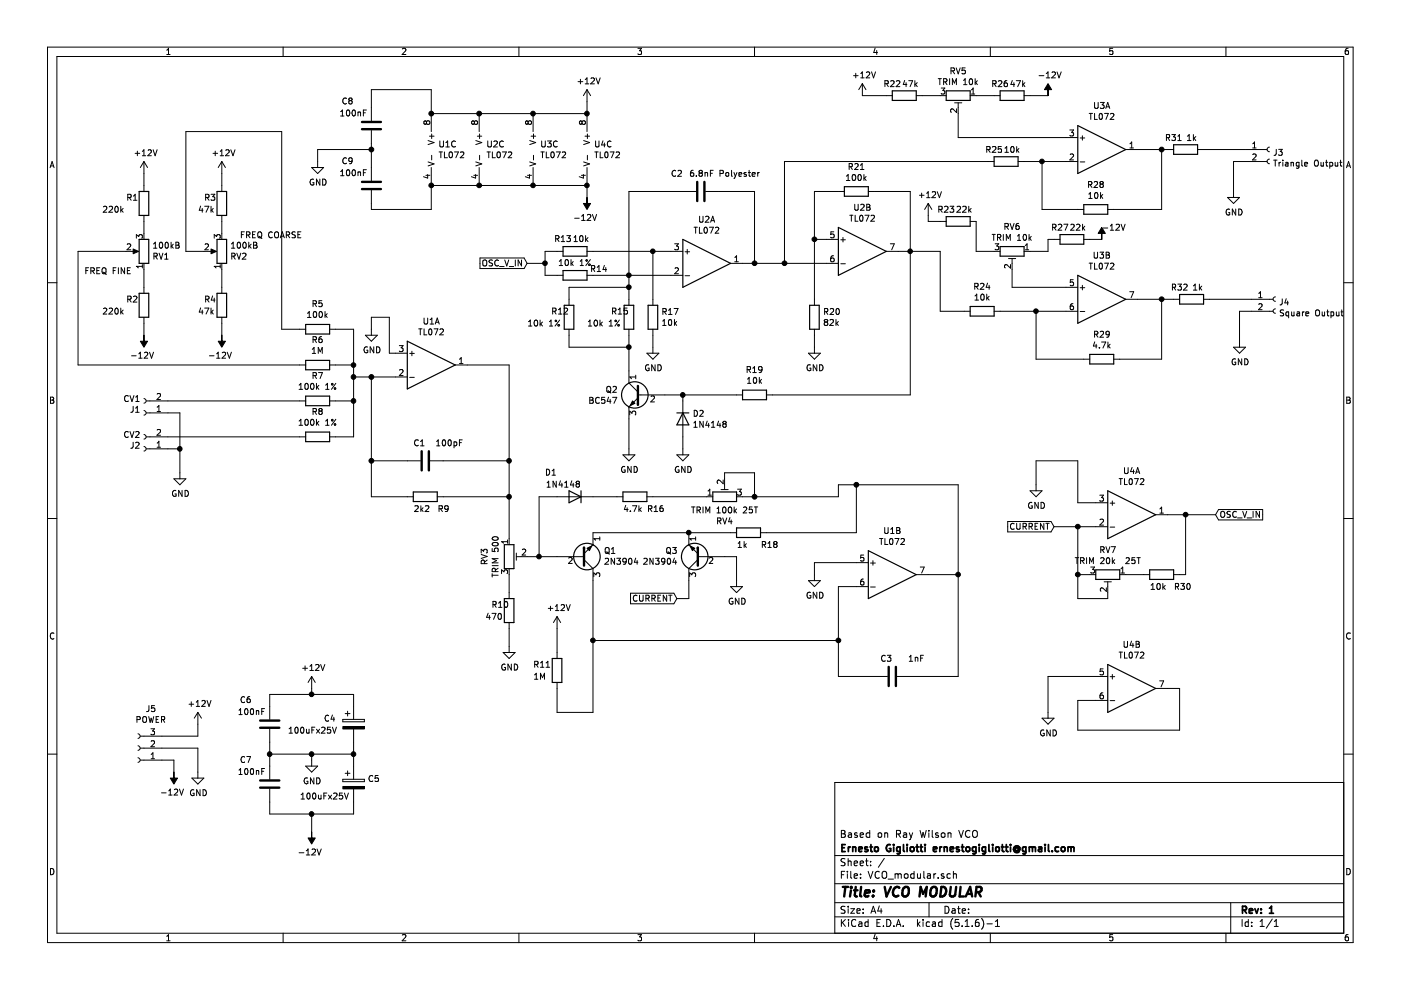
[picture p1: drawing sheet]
EESchema Schematic File Version 4
EELAYER 30 0
EELAYER END
$Descr A4 11693 8268
encoding utf-8
Sheet 1 1
Title "VCO MODULAR"
Date ""
Rev "1"
Comp "Ernesto Gigliotti ernestogigliotti@gmail.com"
Comment1 "Based on Ray Wilson VCO"
Comment2 ""
Comment3 ""
Comment4 ""
$EndDescr
$Comp
L Amplifier_Operational:TL072 U2
U 1 1
P 5900 2200
F 0 "U2" H 5900 2567 50  0000 C CNN
F 1 "TL072" H 5900 2476 50  0000 C CNN
F 2 "Housings_DIP:DIP-8_W7.62mm_LongPads" H 5900 2200 50  0001 C CNN
F 3 "http://www.ti.com/lit/ds/symlink/tl071.pdf" H 5900 2200 50  0001 C CNN
	1    5900 2200
	1    0    0    -1  
$EndComp
$Comp
L Amplifier_Operational:TL072 U2
U 2 1
P 7200 2100
F 0 "U2" H 7200 2467 50  0000 C CNN
F 1 "TL072" H 7200 2376 50  0000 C CNN
F 2 "Housings_DIP:DIP-8_W7.62mm_LongPads" H 7200 2100 50  0001 C CNN
F 3 "http://www.ti.com/lit/ds/symlink/tl071.pdf" H 7200 2100 50  0001 C CNN
	2    7200 2100
	1    0    0    -1  
$EndComp
$Comp
L Amplifier_Operational:TL072 U4
U 3 1
P 5000 1250
F 0 "U4" H 4958 1296 50  0000 L CNN
F 1 "TL072" H 4958 1205 50  0000 L CNN
F 2 "Housings_DIP:DIP-8_W7.62mm_LongPads" H 5000 1250 50  0001 C CNN
F 3 "http://www.ti.com/lit/ds/symlink/tl071.pdf" H 5000 1250 50  0001 C CNN
	3    5000 1250
	1    0    0    -1  
$EndComp
$Comp
L Transistor_BJT:BC547 Q2
U 1 1
P 5350 3300
F 0 "Q2" H 5541 3346 50  0000 L CNN
F 1 "BC547" H 5541 3255 50  0000 L CNN
F 2 "Package_TO_SOT_THT:TO-92L_HandSolder" H 5550 3225 50  0001 L CIN
F 3 "http://www.fairchildsemi.com/ds/BC/BC547.pdf" H 5350 3300 50  0001 L CNN
	1    5350 3300
	-1   0    0    -1  
$EndComp
$Comp
L Diode:1N4148 D2
U 1 1
P 5700 3500
F 0 "D2" V 5654 3580 50  0000 L CNN
F 1 "1N4148" V 5745 3580 50  0000 L CNN
F 2 "Diodes_ThroughHole:D_DO-41_SOD81_P7.62mm_Horizontal" H 5700 3325 50  0001 C CNN
F 3 "https://assets.nexperia.com/documents/data-sheet/1N4148_1N4448.pdf" H 5700 3500 50  0001 C CNN
	1    5700 3500
	0    1    1    0   
$EndComp
$Comp
L Device:C C2
U 1 1
P 5850 1600
F 0 "C2" V 5700 1400 50  0000 C CNN
F 1 "6.8nF Polyester" V 5700 1800 50  0000 C CNN
F 2 "Capacitors_ThroughHole:C_Disc_D5.0mm_W2.5mm_P5.00mm" H 5888 1450 50  0001 C CNN
F 3 "~" H 5850 1600 50  0001 C CNN
	1    5850 1600
	0    1    1    0   
$EndComp
$Comp
L Device:R R14
U 1 1
P 4800 2300
F 0 "R14" V 4850 2100 50  0000 C CNN
F 1 "10k 1%" V 4900 2300 50  0000 C CNN
F 2 "Resistors_ThroughHole:R_Axial_DIN0207_L6.3mm_D2.5mm_P7.62mm_Horizontal" V 4730 2300 50  0001 C CNN
F 3 "~" H 4800 2300 50  0001 C CNN
	1    4800 2300
	0    -1   -1   0   
$EndComp
Wire Wire Line
	6000 1600 6300 1600
Wire Wire Line
	6300 1600 6300 2200
Wire Wire Line
	6300 2200 6200 2200
Wire Wire Line
	5600 2300 5250 2300
Wire Wire Line
	5250 2300 5250 1600
Wire Wire Line
	5250 1600 5700 1600
$Comp
L Device:R R13
U 1 1
P 4800 2100
F 0 "R13" V 4900 2200 50  0000 C CNN
F 1 "10k" V 4900 2050 50  0000 C CNN
F 2 "Resistors_ThroughHole:R_Axial_DIN0207_L6.3mm_D2.5mm_P7.62mm_Horizontal" V 4730 2100 50  0001 C CNN
F 3 "~" H 4800 2100 50  0001 C CNN
	1    4800 2100
	0    -1   -1   0   
$EndComp
$Comp
L Device:R R17
U 1 1
P 5450 2650
F 0 "R17" H 5520 2696 50  0000 L CNN
F 1 "10k" H 5520 2605 50  0000 L CNN
F 2 "Resistors_ThroughHole:R_Axial_DIN0207_L6.3mm_D2.5mm_P7.62mm_Horizontal" V 5380 2650 50  0001 C CNN
F 3 "~" H 5450 2650 50  0001 C CNN
	1    5450 2650
	1    0    0    -1  
$EndComp
Wire Wire Line
	5600 2100 5450 2100
Wire Wire Line
	5450 2100 5450 2500
$Comp
L power:GND #PWR012
U 1 1
P 5450 2900
F 0 "#PWR012" H 5450 2650 50  0001 C CNN
F 1 "GND" H 5455 2727 50  0000 C CNN
F 2 "" H 5450 2900 50  0001 C CNN
F 3 "" H 5450 2900 50  0001 C CNN
	1    5450 2900
	1    0    0    -1  
$EndComp
Wire Wire Line
	4950 2100 5450 2100
Connection ~ 5450 2100
Wire Wire Line
	4950 2300 5250 2300
Connection ~ 5250 2300
Wire Wire Line
	5450 2800 5450 2900
$Comp
L Device:R R15
U 1 1
P 5250 2650
F 0 "R15" H 5100 2700 50  0000 L CNN
F 1 "10k 1%" H 4900 2600 50  0000 L CNN
F 2 "Resistors_ThroughHole:R_Axial_DIN0207_L6.3mm_D2.5mm_P7.62mm_Horizontal" V 5180 2650 50  0001 C CNN
F 3 "~" H 5250 2650 50  0001 C CNN
	1    5250 2650
	1    0    0    -1  
$EndComp
Wire Wire Line
	5250 2500 5250 2400
Wire Wire Line
	5250 2800 5250 2900
$Comp
L power:GND #PWR011
U 1 1
P 5250 3750
F 0 "#PWR011" H 5250 3500 50  0001 C CNN
F 1 "GND" H 5255 3577 50  0000 C CNN
F 2 "" H 5250 3750 50  0001 C CNN
F 3 "" H 5250 3750 50  0001 C CNN
	1    5250 3750
	1    0    0    -1  
$EndComp
Wire Wire Line
	5550 3300 5700 3300
Wire Wire Line
	5700 3300 5700 3350
$Comp
L power:GND #PWR013
U 1 1
P 5700 3750
F 0 "#PWR013" H 5700 3500 50  0001 C CNN
F 1 "GND" H 5705 3577 50  0000 C CNN
F 2 "" H 5700 3750 50  0001 C CNN
F 3 "" H 5700 3750 50  0001 C CNN
	1    5700 3750
	1    0    0    -1  
$EndComp
Wire Wire Line
	5700 3750 5700 3650
Wire Wire Line
	5250 3500 5250 3750
Wire Wire Line
	4650 2100 4550 2100
Wire Wire Line
	4550 2100 4550 2200
Wire Wire Line
	4550 2300 4650 2300
Connection ~ 6300 2200
$Comp
L Device:R R21
U 1 1
P 7150 1600
F 0 "R21" V 6943 1600 50  0000 C CNN
F 1 "100k" V 7034 1600 50  0000 C CNN
F 2 "Resistors_ThroughHole:R_Axial_DIN0207_L6.3mm_D2.5mm_P7.62mm_Horizontal" V 7080 1600 50  0001 C CNN
F 3 "~" H 7150 1600 50  0001 C CNN
	1    7150 1600
	0    1    1    0   
$EndComp
Wire Wire Line
	7300 1600 7600 1600
Wire Wire Line
	7600 1600 7600 2100
Wire Wire Line
	7600 2100 7500 2100
Wire Wire Line
	6900 2000 6800 2000
Wire Wire Line
	6800 2000 6800 1600
Wire Wire Line
	6800 1600 7000 1600
$Comp
L Device:R R20
U 1 1
P 6800 2650
F 0 "R20" H 6870 2696 50  0000 L CNN
F 1 "82k" H 6870 2605 50  0000 L CNN
F 2 "Resistors_ThroughHole:R_Axial_DIN0207_L6.3mm_D2.5mm_P7.62mm_Horizontal" V 6730 2650 50  0001 C CNN
F 3 "~" H 6800 2650 50  0001 C CNN
	1    6800 2650
	1    0    0    -1  
$EndComp
$Comp
L power:GND #PWR015
U 1 1
P 6800 2900
F 0 "#PWR015" H 6800 2650 50  0001 C CNN
F 1 "GND" H 6805 2727 50  0000 C CNN
F 2 "" H 6800 2900 50  0001 C CNN
F 3 "" H 6800 2900 50  0001 C CNN
	1    6800 2900
	1    0    0    -1  
$EndComp
Wire Wire Line
	6800 2800 6800 2900
Wire Wire Line
	6800 2500 6800 2000
Connection ~ 6800 2000
$Comp
L Device:R R19
U 1 1
P 6300 3300
F 0 "R19" V 6507 3300 50  0000 C CNN
F 1 "10k" V 6416 3300 50  0000 C CNN
F 2 "Resistors_ThroughHole:R_Axial_DIN0207_L6.3mm_D2.5mm_P7.62mm_Horizontal" V 6230 3300 50  0001 C CNN
F 3 "~" H 6300 3300 50  0001 C CNN
	1    6300 3300
	0    -1   -1   0   
$EndComp
Wire Wire Line
	6150 3300 5700 3300
Connection ~ 5700 3300
Wire Wire Line
	6450 3300 7600 3300
Wire Wire Line
	7600 3300 7600 2100
Connection ~ 7600 2100
$Comp
L power:-12V #PWR010
U 1 1
P 4900 1650
F 0 "#PWR010" H 4900 1750 50  0001 C CNN
F 1 "-12V" H 4915 1823 50  0000 C CNN
F 2 "" H 4900 1650 50  0001 C CNN
F 3 "" H 4900 1650 50  0001 C CNN
	1    4900 1650
	-1   0    0    1   
$EndComp
$Comp
L power:+12V #PWR09
U 1 1
P 4900 850
F 0 "#PWR09" H 4900 700 50  0001 C CNN
F 1 "+12V" H 4915 1023 50  0000 C CNN
F 2 "" H 4900 850 50  0001 C CNN
F 3 "" H 4900 850 50  0001 C CNN
	1    4900 850 
	1    0    0    -1  
$EndComp
Wire Wire Line
	4900 850  4900 950 
Wire Wire Line
	4900 1650 4900 1550
$Comp
L Amplifier_Operational:TL072 U3
U 1 1
P 9200 1250
F 0 "U3" H 9200 1617 50  0000 C CNN
F 1 "TL072" H 9200 1526 50  0000 C CNN
F 2 "Housings_DIP:DIP-8_W7.62mm_LongPads" H 9200 1250 50  0001 C CNN
F 3 "http://www.ti.com/lit/ds/symlink/tl071.pdf" H 9200 1250 50  0001 C CNN
	1    9200 1250
	1    0    0    -1  
$EndComp
$Comp
L Amplifier_Operational:TL072 U3
U 2 1
P 9200 2500
F 0 "U3" H 9200 2867 50  0000 C CNN
F 1 "TL072" H 9200 2776 50  0000 C CNN
F 2 "Housings_DIP:DIP-8_W7.62mm_LongPads" H 9200 2500 50  0001 C CNN
F 3 "http://www.ti.com/lit/ds/symlink/tl071.pdf" H 9200 2500 50  0001 C CNN
	2    9200 2500
	1    0    0    -1  
$EndComp
$Comp
L Amplifier_Operational:TL072 U3
U 3 1
P 4550 1250
F 0 "U3" H 4508 1296 50  0000 L CNN
F 1 "TL072" H 4508 1205 50  0000 L CNN
F 2 "Housings_DIP:DIP-8_W7.62mm_LongPads" H 4550 1250 50  0001 C CNN
F 3 "http://www.ti.com/lit/ds/symlink/tl071.pdf" H 4550 1250 50  0001 C CNN
	3    4550 1250
	1    0    0    -1  
$EndComp
Wire Wire Line
	4450 950  4900 950 
Connection ~ 4900 950 
Wire Wire Line
	4450 1550 4900 1550
Connection ~ 4900 1550
Wire Wire Line
	6300 2200 6550 2200
$Comp
L Device:R R25
U 1 1
P 8400 1350
F 0 "R25" V 8300 1250 50  0000 C CNN
F 1 "10k" V 8300 1400 50  0000 C CNN
F 2 "Resistors_ThroughHole:R_Axial_DIN0207_L6.3mm_D2.5mm_P7.62mm_Horizontal" V 8330 1350 50  0001 C CNN
F 3 "~" H 8400 1350 50  0001 C CNN
	1    8400 1350
	0    1    1    0   
$EndComp
$Comp
L Device:R R28
U 1 1
P 9150 1750
F 0 "R28" V 8943 1750 50  0000 C CNN
F 1 "10k" V 9034 1750 50  0000 C CNN
F 2 "Resistors_ThroughHole:R_Axial_DIN0207_L6.3mm_D2.5mm_P7.62mm_Horizontal" V 9080 1750 50  0001 C CNN
F 3 "~" H 9150 1750 50  0001 C CNN
	1    9150 1750
	0    1    1    0   
$EndComp
$Comp
L Device:R R24
U 1 1
P 8200 2600
F 0 "R24" V 7993 2600 50  0000 C CNN
F 1 "10k" V 8084 2600 50  0000 C CNN
F 2 "Resistors_ThroughHole:R_Axial_DIN0207_L6.3mm_D2.5mm_P7.62mm_Horizontal" V 8130 2600 50  0001 C CNN
F 3 "~" H 8200 2600 50  0001 C CNN
	1    8200 2600
	0    1    1    0   
$EndComp
$Comp
L Device:R R29
U 1 1
P 9200 3000
F 0 "R29" V 8993 3000 50  0000 C CNN
F 1 "4.7k" V 9084 3000 50  0000 C CNN
F 2 "Resistors_ThroughHole:R_Axial_DIN0207_L6.3mm_D2.5mm_P7.62mm_Horizontal" V 9130 3000 50  0001 C CNN
F 3 "~" H 9200 3000 50  0001 C CNN
	1    9200 3000
	0    1    1    0   
$EndComp
Wire Wire Line
	8050 2600 7850 2600
Wire Wire Line
	7850 2600 7850 2100
Wire Wire Line
	7850 2100 7600 2100
Wire Wire Line
	9050 3000 8650 3000
Wire Wire Line
	8650 3000 8650 2600
Wire Wire Line
	8350 2600 8650 2600
Connection ~ 8650 2600
Wire Wire Line
	8650 2600 8900 2600
Wire Wire Line
	9350 3000 9700 3000
Wire Wire Line
	9700 3000 9700 2500
Wire Wire Line
	9700 2500 9500 2500
Wire Wire Line
	9300 1750 9700 1750
Wire Wire Line
	9700 1750 9700 1250
Wire Wire Line
	9700 1250 9500 1250
Wire Wire Line
	9000 1750 8700 1750
Wire Wire Line
	8700 1750 8700 1350
Wire Wire Line
	8700 1350 8550 1350
Wire Wire Line
	8900 1350 8700 1350
Connection ~ 8700 1350
Wire Wire Line
	8250 1350 6550 1350
Wire Wire Line
	6550 1350 6550 2200
Connection ~ 6550 2200
Wire Wire Line
	6550 2200 6900 2200
$Comp
L Connector:Conn_01x02_Female J3
U 1 1
P 10600 1250
F 0 "J3" H 10628 1226 50  0000 L CNN
F 1 "Triangle Output" H 10628 1135 50  0000 L CNN
F 2 "Connectors_Molex:Molex_KK-6410-02_02x2.54mm_Straight" H 10600 1250 50  0001 C CNN
F 3 "~" H 10600 1250 50  0001 C CNN
	1    10600 1250
	1    0    0    -1  
$EndComp
$Comp
L Connector:Conn_01x02_Female J4
U 1 1
P 10650 2500
F 0 "J4" H 10678 2476 50  0000 L CNN
F 1 "Square Output" H 10678 2385 50  0000 L CNN
F 2 "Connectors_Molex:Molex_KK-6410-02_02x2.54mm_Straight" H 10650 2500 50  0001 C CNN
F 3 "~" H 10650 2500 50  0001 C CNN
	1    10650 2500
	1    0    0    -1  
$EndComp
$Comp
L Device:R_POT_TRIM RV5
U 1 1
P 8000 800
F 0 "RV5" V 7793 800 50  0000 C CNN
F 1 "TRIM 10k" V 7884 800 50  0000 C CNN
F 2 "Potentiometers:Potentiometer_Trimmer_ACP_CA6v_Horizontal" H 8000 800 50  0001 C CNN
F 3 "~" H 8000 800 50  0001 C CNN
	1    8000 800 
	0    1    1    0   
$EndComp
$Comp
L Device:R_POT_TRIM RV6
U 1 1
P 8450 2100
F 0 "RV6" V 8243 2100 50  0000 C CNN
F 1 "TRIM 10k" V 8334 2100 50  0000 C CNN
F 2 "Potentiometers:Potentiometer_Trimmer_Bourns_3296Y" H 8450 2100 50  0001 C CNN
F 3 "~" H 8450 2100 50  0001 C CNN
	1    8450 2100
	0    1    1    0   
$EndComp
Wire Wire Line
	8900 2400 8450 2400
Wire Wire Line
	8450 2400 8450 2250
Wire Wire Line
	8900 1150 8000 1150
Wire Wire Line
	8000 1150 8000 950 
Text GLabel 4400 2200 0    50   Input ~ 0
OSC_V_IN
Wire Wire Line
	4400 2200 4550 2200
Connection ~ 4550 2200
Wire Wire Line
	4550 2200 4550 2300
$Comp
L power:GND #PWR023
U 1 1
P 10300 1600
F 0 "#PWR023" H 10300 1350 50  0001 C CNN
F 1 "GND" H 10305 1427 50  0000 C CNN
F 2 "" H 10300 1600 50  0001 C CNN
F 3 "" H 10300 1600 50  0001 C CNN
	1    10300 1600
	1    0    0    -1  
$EndComp
$Comp
L power:GND #PWR024
U 1 1
P 10350 2850
F 0 "#PWR024" H 10350 2600 50  0001 C CNN
F 1 "GND" H 10355 2677 50  0000 C CNN
F 2 "" H 10350 2850 50  0001 C CNN
F 3 "" H 10350 2850 50  0001 C CNN
	1    10350 2850
	1    0    0    -1  
$EndComp
Wire Wire Line
	10400 1350 10300 1350
Wire Wire Line
	10300 1350 10300 1600
Wire Wire Line
	10450 2600 10350 2600
Wire Wire Line
	10350 2600 10350 2850
$Comp
L Device:R R12
U 1 1
P 4750 2650
F 0 "R12" H 4600 2700 50  0000 L CNN
F 1 "10k 1%" H 4400 2600 50  0000 L CNN
F 2 "Resistors_ThroughHole:R_Axial_DIN0207_L6.3mm_D2.5mm_P7.62mm_Horizontal" V 4680 2650 50  0001 C CNN
F 3 "~" H 4750 2650 50  0001 C CNN
	1    4750 2650
	1    0    0    -1  
$EndComp
Wire Wire Line
	4750 2500 4750 2400
Wire Wire Line
	4750 2400 5250 2400
Connection ~ 5250 2400
Wire Wire Line
	5250 2400 5250 2300
Wire Wire Line
	4750 2800 4750 2900
Wire Wire Line
	4750 2900 5250 2900
Connection ~ 5250 2900
Wire Wire Line
	5250 2900 5250 3100
$Comp
L Device:R R26
U 1 1
P 8450 800
F 0 "R26" V 8350 700 50  0000 C CNN
F 1 "47k" V 8350 850 50  0000 C CNN
F 2 "Resistors_ThroughHole:R_Axial_DIN0207_L6.3mm_D2.5mm_P7.62mm_Horizontal" V 8380 800 50  0001 C CNN
F 3 "~" H 8450 800 50  0001 C CNN
	1    8450 800 
	0    1    1    0   
$EndComp
$Comp
L Device:R R22
U 1 1
P 7550 800
F 0 "R22" V 7450 700 50  0000 C CNN
F 1 "47k" V 7450 850 50  0000 C CNN
F 2 "Resistors_ThroughHole:R_Axial_DIN0207_L6.3mm_D2.5mm_P7.62mm_Horizontal" V 7480 800 50  0001 C CNN
F 3 "~" H 7550 800 50  0001 C CNN
	1    7550 800 
	0    1    1    0   
$EndComp
$Comp
L Device:R R23
U 1 1
P 8000 1850
F 0 "R23" V 7900 1750 50  0000 C CNN
F 1 "22k" V 7900 1900 50  0000 C CNN
F 2 "Resistors_ThroughHole:R_Axial_DIN0207_L6.3mm_D2.5mm_P7.62mm_Horizontal" V 7930 1850 50  0001 C CNN
F 3 "~" H 8000 1850 50  0001 C CNN
	1    8000 1850
	0    1    1    0   
$EndComp
$Comp
L Device:R R27
U 1 1
P 8950 2000
F 0 "R27" V 8850 1900 50  0000 C CNN
F 1 "22k" V 8850 2050 50  0000 C CNN
F 2 "Resistors_ThroughHole:R_Axial_DIN0207_L6.3mm_D2.5mm_P7.62mm_Horizontal" V 8880 2000 50  0001 C CNN
F 3 "~" H 8950 2000 50  0001 C CNN
	1    8950 2000
	0    1    1    0   
$EndComp
Wire Wire Line
	8300 800  8150 800 
Wire Wire Line
	7850 800  7700 800 
Wire Wire Line
	8300 2100 8150 2100
Wire Wire Line
	8150 2100 8150 1850
Wire Wire Line
	8600 2100 8750 2100
Wire Wire Line
	8750 2100 8750 2000
Wire Wire Line
	8750 2000 8800 2000
$Comp
L power:+12V #PWR017
U 1 1
P 7200 800
F 0 "#PWR017" H 7200 650 50  0001 C CNN
F 1 "+12V" H 7215 973 50  0000 C CNN
F 2 "" H 7200 800 50  0001 C CNN
F 3 "" H 7200 800 50  0001 C CNN
	1    7200 800 
	1    0    0    -1  
$EndComp
$Comp
L power:-12V #PWR020
U 1 1
P 8750 800
F 0 "#PWR020" H 8750 900 50  0001 C CNN
F 1 "-12V" H 8765 973 50  0000 C CNN
F 2 "" H 8750 800 50  0001 C CNN
F 3 "" H 8750 800 50  0001 C CNN
	1    8750 800 
	1    0    0    -1  
$EndComp
$Comp
L power:-12V #PWR022
U 1 1
P 9200 2000
F 0 "#PWR022" H 9200 2100 50  0001 C CNN
F 1 "-12V" H 9300 2100 50  0000 C CNN
F 2 "" H 9200 2000 50  0001 C CNN
F 3 "" H 9200 2000 50  0001 C CNN
	1    9200 2000
	1    0    0    -1  
$EndComp
$Comp
L power:+12V #PWR018
U 1 1
P 7750 1800
F 0 "#PWR018" H 7750 1650 50  0001 C CNN
F 1 "+12V" H 7765 1973 50  0000 C CNN
F 2 "" H 7750 1800 50  0001 C CNN
F 3 "" H 7750 1800 50  0001 C CNN
	1    7750 1800
	1    0    0    -1  
$EndComp
Wire Wire Line
	8600 800  8750 800 
Wire Wire Line
	7400 800  7200 800 
Wire Wire Line
	9100 2000 9200 2000
Wire Wire Line
	7850 1850 7750 1850
Wire Wire Line
	7750 1850 7750 1800
$Comp
L Device:R R31
U 1 1
P 9900 1250
F 0 "R31" V 9800 1150 50  0000 C CNN
F 1 "1k" V 9800 1300 50  0000 C CNN
F 2 "Resistors_ThroughHole:R_Axial_DIN0207_L6.3mm_D2.5mm_P7.62mm_Horizontal" V 9830 1250 50  0001 C CNN
F 3 "~" H 9900 1250 50  0001 C CNN
	1    9900 1250
	0    1    1    0   
$EndComp
$Comp
L Device:R R32
U 1 1
P 9950 2500
F 0 "R32" V 9850 2400 50  0000 C CNN
F 1 "1k" V 9850 2550 50  0000 C CNN
F 2 "Resistors_ThroughHole:R_Axial_DIN0207_L6.3mm_D2.5mm_P7.62mm_Horizontal" V 9880 2500 50  0001 C CNN
F 3 "~" H 9950 2500 50  0001 C CNN
	1    9950 2500
	0    1    1    0   
$EndComp
Wire Wire Line
	9750 1250 9700 1250
Connection ~ 9700 1250
Wire Wire Line
	10050 1250 10400 1250
Wire Wire Line
	9800 2500 9700 2500
Connection ~ 9700 2500
Wire Wire Line
	10100 2500 10450 2500
$Comp
L Device:R_POT RV1
U 1 1
P 1200 2100
F 0 "RV1" H 1131 2146 50  0000 R CNN
F 1 "100kB" H 1131 2055 50  0000 R CNN
F 2 "Potentiometers:Potentiometer_Alps_RK163_Single_Vertical" H 1200 2100 50  0001 C CNN
F 3 "~" H 1200 2100 50  0001 C CNN
	1    1200 2100
	-1   0    0    1   
$EndComp
$Comp
L Device:R_POT RV2
U 1 1
P 1850 2100
F 0 "RV2" H 1781 2146 50  0000 R CNN
F 1 "100kB" H 1781 2055 50  0000 R CNN
F 2 "Potentiometers:Potentiometer_Alps_RK163_Single_Vertical" H 1850 2100 50  0001 C CNN
F 3 "~" H 1850 2100 50  0001 C CNN
	1    1850 2100
	-1   0    0    1   
$EndComp
$Comp
L Device:R R1
U 1 1
P 1200 1700
F 0 "R1" H 1050 1750 50  0000 L CNN
F 1 "220k" H 850 1650 50  0000 L CNN
F 2 "Resistors_ThroughHole:R_Axial_DIN0207_L6.3mm_D2.5mm_P7.62mm_Horizontal" V 1130 1700 50  0001 C CNN
F 3 "~" H 1200 1700 50  0001 C CNN
	1    1200 1700
	1    0    0    -1  
$EndComp
$Comp
L Device:R R3
U 1 1
P 1850 1700
F 0 "R3" H 1700 1750 50  0000 L CNN
F 1 "47k" H 1650 1650 50  0000 L CNN
F 2 "Resistors_ThroughHole:R_Axial_DIN0207_L6.3mm_D2.5mm_P7.62mm_Horizontal" V 1780 1700 50  0001 C CNN
F 3 "~" H 1850 1700 50  0001 C CNN
	1    1850 1700
	1    0    0    -1  
$EndComp
$Comp
L Device:R R2
U 1 1
P 1200 2550
F 0 "R2" H 1050 2600 50  0000 L CNN
F 1 "220k" H 850 2500 50  0000 L CNN
F 2 "Resistors_ThroughHole:R_Axial_DIN0207_L6.3mm_D2.5mm_P7.62mm_Horizontal" V 1130 2550 50  0001 C CNN
F 3 "~" H 1200 2550 50  0001 C CNN
	1    1200 2550
	1    0    0    -1  
$EndComp
$Comp
L Device:R R4
U 1 1
P 1850 2550
F 0 "R4" H 1700 2600 50  0000 L CNN
F 1 "47k" H 1650 2500 50  0000 L CNN
F 2 "Resistors_ThroughHole:R_Axial_DIN0207_L6.3mm_D2.5mm_P7.62mm_Horizontal" V 1780 2550 50  0001 C CNN
F 3 "~" H 1850 2550 50  0001 C CNN
	1    1850 2550
	1    0    0    -1  
$EndComp
$Comp
L power:+12V #PWR01
U 1 1
P 1200 1450
F 0 "#PWR01" H 1200 1300 50  0001 C CNN
F 1 "+12V" H 1215 1623 50  0000 C CNN
F 2 "" H 1200 1450 50  0001 C CNN
F 3 "" H 1200 1450 50  0001 C CNN
	1    1200 1450
	1    0    0    -1  
$EndComp
$Comp
L power:+12V #PWR04
U 1 1
P 1850 1450
F 0 "#PWR04" H 1850 1300 50  0001 C CNN
F 1 "+12V" H 1865 1623 50  0000 C CNN
F 2 "" H 1850 1450 50  0001 C CNN
F 3 "" H 1850 1450 50  0001 C CNN
	1    1850 1450
	1    0    0    -1  
$EndComp
$Comp
L power:-12V #PWR02
U 1 1
P 1200 2800
F 0 "#PWR02" H 1200 2900 50  0001 C CNN
F 1 "-12V" H 1215 2973 50  0000 C CNN
F 2 "" H 1200 2800 50  0001 C CNN
F 3 "" H 1200 2800 50  0001 C CNN
	1    1200 2800
	-1   0    0    1   
$EndComp
$Comp
L power:-12V #PWR05
U 1 1
P 1850 2800
F 0 "#PWR05" H 1850 2900 50  0001 C CNN
F 1 "-12V" H 1865 2973 50  0000 C CNN
F 2 "" H 1850 2800 50  0001 C CNN
F 3 "" H 1850 2800 50  0001 C CNN
	1    1850 2800
	-1   0    0    1   
$EndComp
Wire Wire Line
	1850 2800 1850 2700
Wire Wire Line
	1200 2800 1200 2700
Wire Wire Line
	1200 1550 1200 1450
Wire Wire Line
	1850 1550 1850 1450
$Comp
L Device:C C1
U 1 1
P 3550 3850
F 0 "C1" V 3400 3800 50  0000 C CNN
F 1 "100pF" V 3400 4050 50  0000 C CNN
F 2 "Capacitors_ThroughHole:C_Disc_D5.0mm_W2.5mm_P5.00mm" H 3588 3700 50  0001 C CNN
F 3 "~" H 3550 3850 50  0001 C CNN
	1    3550 3850
	0    1    1    0   
$EndComp
$Comp
L Device:R R9
U 1 1
P 3550 4150
F 0 "R9" V 3650 4250 50  0000 L CNN
F 1 "2k2" V 3650 4050 50  0000 L CNN
F 2 "Resistors_ThroughHole:R_Axial_DIN0207_L6.3mm_D2.5mm_P7.62mm_Horizontal" V 3480 4150 50  0001 C CNN
F 3 "~" H 3550 4150 50  0001 C CNN
	1    3550 4150
	0    1    1    0   
$EndComp
Wire Wire Line
	3900 3050 4250 3050
Wire Wire Line
	4250 3050 4250 3850
Wire Wire Line
	4250 3850 3700 3850
Wire Wire Line
	3700 4150 4250 4150
Wire Wire Line
	4250 4150 4250 3850
Connection ~ 4250 3850
Wire Wire Line
	3300 3150 3100 3150
Wire Wire Line
	3100 3150 3100 3850
Wire Wire Line
	3100 3850 3400 3850
Wire Wire Line
	3400 4150 3100 4150
Wire Wire Line
	3100 4150 3100 3850
Connection ~ 3100 3850
$Comp
L Device:R R5
U 1 1
P 2650 2750
F 0 "R5" V 2857 2750 50  0000 C CNN
F 1 "100k" V 2766 2750 50  0000 C CNN
F 2 "Resistors_ThroughHole:R_Axial_DIN0207_L6.3mm_D2.5mm_P7.62mm_Horizontal" V 2580 2750 50  0001 C CNN
F 3 "~" H 2650 2750 50  0001 C CNN
	1    2650 2750
	0    -1   -1   0   
$EndComp
$Comp
L Device:R R6
U 1 1
P 2650 3050
F 0 "R6" V 2857 3050 50  0000 C CNN
F 1 "1M" V 2766 3050 50  0000 C CNN
F 2 "Resistors_ThroughHole:R_Axial_DIN0207_L6.3mm_D2.5mm_P7.62mm_Horizontal" V 2580 3050 50  0001 C CNN
F 3 "~" H 2650 3050 50  0001 C CNN
	1    2650 3050
	0    -1   -1   0   
$EndComp
$Comp
L Device:R R7
U 1 1
P 2650 3350
F 0 "R7" V 2857 3350 50  0000 C CNN
F 1 "100k 1%" V 2766 3350 50  0000 C CNN
F 2 "Resistors_ThroughHole:R_Axial_DIN0207_L6.3mm_D2.5mm_P7.62mm_Horizontal" V 2580 3350 50  0001 C CNN
F 3 "~" H 2650 3350 50  0001 C CNN
	1    2650 3350
	0    -1   -1   0   
$EndComp
$Comp
L Device:R R8
U 1 1
P 2650 3650
F 0 "R8" V 2857 3650 50  0000 C CNN
F 1 "100k 1%" V 2766 3650 50  0000 C CNN
F 2 "Resistors_ThroughHole:R_Axial_DIN0207_L6.3mm_D2.5mm_P7.62mm_Horizontal" V 2580 3650 50  0001 C CNN
F 3 "~" H 2650 3650 50  0001 C CNN
	1    2650 3650
	0    -1   -1   0   
$EndComp
Wire Wire Line
	2800 2750 2950 2750
Wire Wire Line
	2950 2750 2950 3050
Wire Wire Line
	2950 3650 2800 3650
Wire Wire Line
	3100 3150 2950 3150
Connection ~ 3100 3150
Connection ~ 2950 3150
Wire Wire Line
	2950 3150 2950 3350
Wire Wire Line
	2800 3050 2950 3050
Connection ~ 2950 3050
Wire Wire Line
	2950 3050 2950 3150
Wire Wire Line
	2800 3350 2950 3350
Connection ~ 2950 3350
Wire Wire Line
	2950 3350 2950 3650
Wire Wire Line
	2350 2750 2500 2750
Text Notes 700  2300 0    50   ~ 0
FREQ FINE
Text Notes 2000 2000 0    50   ~ 0
FREQ COARSE
$Comp
L power:GND #PWR06
U 1 1
P 3100 2750
F 0 "#PWR06" H 3100 2500 50  0001 C CNN
F 1 "GND" H 3105 2577 50  0000 C CNN
F 2 "" H 3100 2750 50  0001 C CNN
F 3 "" H 3100 2750 50  0001 C CNN
	1    3100 2750
	1    0    0    -1  
$EndComp
Wire Wire Line
	3300 2950 3250 2950
Wire Wire Line
	3250 2950 3250 2650
Wire Wire Line
	3250 2650 3100 2650
Wire Wire Line
	3100 2650 3100 2750
$Comp
L Connector:Conn_01x02_Female J1
U 1 1
P 1200 3450
F 0 "J1" H 1228 3426 50  0000 L CNN
F 1 "CV1" H 1228 3335 50  0000 L CNN
F 2 "Connectors_Molex:Molex_KK-6410-02_02x2.54mm_Straight" H 1200 3450 50  0001 C CNN
F 3 "~" H 1200 3450 50  0001 C CNN
	1    1200 3450
	-1   0    0    1   
$EndComp
$Comp
L Connector:Conn_01x02_Female J2
U 1 1
P 1200 3750
F 0 "J2" H 1228 3726 50  0000 L CNN
F 1 "CV2" H 1228 3635 50  0000 L CNN
F 2 "Connectors_Molex:Molex_KK-6410-02_02x2.54mm_Straight" H 1200 3750 50  0001 C CNN
F 3 "~" H 1200 3750 50  0001 C CNN
	1    1200 3750
	-1   0    0    1   
$EndComp
Wire Wire Line
	2500 3350 1400 3350
Wire Wire Line
	2500 3650 1400 3650
$Comp
L power:GND #PWR03
U 1 1
P 1500 3950
F 0 "#PWR03" H 1500 3700 50  0001 C CNN
F 1 "GND" H 1505 3777 50  0000 C CNN
F 2 "" H 1500 3950 50  0001 C CNN
F 3 "" H 1500 3950 50  0001 C CNN
	1    1500 3950
	1    0    0    -1  
$EndComp
Wire Wire Line
	1400 3450 1500 3450
Wire Wire Line
	1500 3450 1500 3750
Wire Wire Line
	1400 3750 1500 3750
Connection ~ 1500 3750
Wire Wire Line
	1500 3750 1500 3950
$Comp
L Device:R_POT_TRIM RV3
U 1 1
P 4250 4650
F 0 "RV3" V 4043 4650 50  0000 C CNN
F 1 "TRIM 500" V 4134 4650 50  0000 C CNN
F 2 "Potentiometers:Potentiometer_Trimmer_Bourns_3266Y" H 4250 4650 50  0001 C CNN
F 3 "~" H 4250 4650 50  0001 C CNN
	1    4250 4650
	1    0    0    -1  
$EndComp
$Comp
L Device:R R10
U 1 1
P 4250 5100
F 0 "R10" H 4100 5150 50  0000 L CNN
F 1 "470" H 4050 5050 50  0000 L CNN
F 2 "Resistors_ThroughHole:R_Axial_DIN0207_L6.3mm_D2.5mm_P7.62mm_Horizontal" V 4180 5100 50  0001 C CNN
F 3 "~" H 4250 5100 50  0001 C CNN
	1    4250 5100
	1    0    0    -1  
$EndComp
$Comp
L power:GND #PWR07
U 1 1
P 4250 5400
F 0 "#PWR07" H 4250 5150 50  0001 C CNN
F 1 "GND" H 4255 5227 50  0000 C CNN
F 2 "" H 4250 5400 50  0001 C CNN
F 3 "" H 4250 5400 50  0001 C CNN
	1    4250 5400
	1    0    0    -1  
$EndComp
Wire Wire Line
	4250 4500 4250 4150
Connection ~ 4250 4150
Wire Wire Line
	4250 4800 4250 4950
Wire Wire Line
	4250 5250 4250 5400
$Comp
L Transistor_BJT:2N3904 Q1
U 1 1
P 4850 4650
F 0 "Q1" H 5040 4604 50  0000 L CNN
F 1 "2N3904" H 5040 4695 50  0000 L CNN
F 2 "Package_TO_SOT_THT:TO-92L_HandSolder" H 5050 4575 50  0001 L CIN
F 3 "https://www.fairchildsemi.com/datasheets/2N/2N3904.pdf" H 4850 4650 50  0001 L CNN
	1    4850 4650
	1    0    0    1   
$EndComp
$Comp
L Transistor_BJT:2N3904 Q3
U 1 1
P 5850 4650
F 0 "Q3" H 6041 4604 50  0000 L CNN
F 1 "2N3904" H 6041 4695 50  0000 L CNN
F 2 "Package_TO_SOT_THT:TO-92L_HandSolder" H 6050 4575 50  0001 L CIN
F 3 "https://www.fairchildsemi.com/datasheets/2N/2N3904.pdf" H 5850 4650 50  0001 L CNN
	1    5850 4650
	-1   0    0    1   
$EndComp
Wire Wire Line
	4950 4450 5750 4450
$Comp
L Device:R R18
U 1 1
P 6250 4450
F 0 "R18" V 6350 4550 50  0000 L CNN
F 1 "1k" V 6350 4350 50  0000 L CNN
F 2 "Resistors_ThroughHole:R_Axial_DIN0207_L6.3mm_D2.5mm_P7.62mm_Horizontal" V 6180 4450 50  0001 C CNN
F 3 "~" H 6250 4450 50  0001 C CNN
	1    6250 4450
	0    1    1    0   
$EndComp
Wire Wire Line
	6100 4450 5750 4450
Connection ~ 5750 4450
Wire Wire Line
	4650 4650 4500 4650
$Comp
L power:GND #PWR014
U 1 1
P 6150 4850
F 0 "#PWR014" H 6150 4600 50  0001 C CNN
F 1 "GND" H 6155 4677 50  0000 C CNN
F 2 "" H 6150 4850 50  0001 C CNN
F 3 "" H 6150 4850 50  0001 C CNN
	1    6150 4850
	1    0    0    -1  
$EndComp
Wire Wire Line
	6150 4850 6150 4650
Wire Wire Line
	6150 4650 6050 4650
$Comp
L Device:C C3
U 1 1
P 7450 5650
F 0 "C3" V 7300 5600 50  0000 C CNN
F 1 "1nF" V 7300 5850 50  0000 C CNN
F 2 "Capacitors_ThroughHole:C_Disc_D5.0mm_W2.5mm_P5.00mm" H 7488 5500 50  0001 C CNN
F 3 "~" H 7450 5650 50  0001 C CNN
	1    7450 5650
	0    1    1    0   
$EndComp
Wire Wire Line
	7750 4800 8000 4800
Wire Wire Line
	8000 4800 8000 5650
Wire Wire Line
	8000 5650 7600 5650
Wire Wire Line
	7000 4900 7000 5350
Wire Wire Line
	7000 5650 7300 5650
Wire Wire Line
	6400 4450 7150 4450
Wire Wire Line
	7150 4450 7150 4050
Wire Wire Line
	7150 4050 8000 4050
Wire Wire Line
	8000 4050 8000 4800
Connection ~ 8000 4800
Wire Wire Line
	4950 4850 4950 5350
Wire Wire Line
	4950 5350 7000 5350
Connection ~ 7000 5350
Wire Wire Line
	7000 5350 7000 5650
$Comp
L power:GND #PWR016
U 1 1
P 6800 4800
F 0 "#PWR016" H 6800 4550 50  0001 C CNN
F 1 "GND" H 6805 4627 50  0000 C CNN
F 2 "" H 6800 4800 50  0001 C CNN
F 3 "" H 6800 4800 50  0001 C CNN
	1    6800 4800
	1    0    0    -1  
$EndComp
Wire Wire Line
	7150 4700 6800 4700
Wire Wire Line
	6800 4700 6800 4800
Wire Wire Line
	7000 4900 7150 4900
$Comp
L Device:R R11
U 1 1
P 4650 5600
F 0 "R11" H 4450 5650 50  0000 L CNN
F 1 "1M" H 4450 5550 50  0000 L CNN
F 2 "Resistors_ThroughHole:R_Axial_DIN0207_L6.3mm_D2.5mm_P7.62mm_Horizontal" V 4580 5600 50  0001 C CNN
F 3 "~" H 4650 5600 50  0001 C CNN
	1    4650 5600
	1    0    0    -1  
$EndComp
Wire Wire Line
	4650 5750 4650 5950
Wire Wire Line
	4650 5950 4950 5950
Wire Wire Line
	4950 5950 4950 5350
Connection ~ 4950 5350
$Comp
L power:+12V #PWR08
U 1 1
P 4650 5250
F 0 "#PWR08" H 4650 5100 50  0001 C CNN
F 1 "+12V" H 4665 5423 50  0000 C CNN
F 2 "" H 4650 5250 50  0001 C CNN
F 3 "" H 4650 5250 50  0001 C CNN
	1    4650 5250
	1    0    0    -1  
$EndComp
Wire Wire Line
	4650 5250 4650 5450
$Comp
L Amplifier_Operational:TL072 U1
U 1 1
P 3600 3050
F 0 "U1" H 3600 3417 50  0000 C CNN
F 1 "TL072" H 3600 3326 50  0000 C CNN
F 2 "Housings_DIP:DIP-8_W7.62mm_LongPads" H 3600 3050 50  0001 C CNN
F 3 "http://www.ti.com/lit/ds/symlink/tl071.pdf" H 3600 3050 50  0001 C CNN
	1    3600 3050
	1    0    0    -1  
$EndComp
$Comp
L Amplifier_Operational:TL072 U2
U 3 1
P 4100 1250
F 0 "U2" H 4058 1296 50  0000 L CNN
F 1 "TL072" H 4058 1205 50  0000 L CNN
F 2 "Housings_DIP:DIP-8_W7.62mm_LongPads" H 4100 1250 50  0001 C CNN
F 3 "http://www.ti.com/lit/ds/symlink/tl071.pdf" H 4100 1250 50  0001 C CNN
	3    4100 1250
	1    0    0    -1  
$EndComp
$Comp
L Amplifier_Operational:TL072 U1
U 2 1
P 7450 4800
F 0 "U1" H 7450 5167 50  0000 C CNN
F 1 "TL072" H 7450 5076 50  0000 C CNN
F 2 "Housings_DIP:DIP-8_W7.62mm_LongPads" H 7450 4800 50  0001 C CNN
F 3 "http://www.ti.com/lit/ds/symlink/tl071.pdf" H 7450 4800 50  0001 C CNN
	2    7450 4800
	1    0    0    -1  
$EndComp
Wire Wire Line
	4000 950  4450 950 
Connection ~ 4450 950 
Wire Wire Line
	4000 1550 4450 1550
Connection ~ 4450 1550
$Comp
L Amplifier_Operational:TL072 U4
U 1 1
P 9450 4300
F 0 "U4" H 9450 4667 50  0000 C CNN
F 1 "TL072" H 9450 4576 50  0000 C CNN
F 2 "Housings_DIP:DIP-8_W7.62mm_LongPads" H 9450 4300 50  0001 C CNN
F 3 "http://www.ti.com/lit/ds/symlink/tl071.pdf" H 9450 4300 50  0001 C CNN
	1    9450 4300
	1    0    0    -1  
$EndComp
$Comp
L Amplifier_Operational:TL072 U1
U 3 1
P 3700 1250
F 0 "U1" H 3658 1296 50  0000 L CNN
F 1 "TL072" H 3658 1205 50  0000 L CNN
F 2 "Housings_DIP:DIP-8_W7.62mm_LongPads" H 3700 1250 50  0001 C CNN
F 3 "http://www.ti.com/lit/ds/symlink/tl071.pdf" H 3700 1250 50  0001 C CNN
	3    3700 1250
	1    0    0    -1  
$EndComp
Wire Wire Line
	3600 950  4000 950 
Connection ~ 4000 950 
Wire Wire Line
	3600 1550 4000 1550
Connection ~ 4000 1550
$Comp
L Amplifier_Operational:TL072 U4
U 2 1
P 9450 5750
F 0 "U4" H 9450 6117 50  0000 C CNN
F 1 "TL072" H 9450 6026 50  0000 C CNN
F 2 "Housings_DIP:DIP-8_W7.62mm_LongPads" H 9450 5750 50  0001 C CNN
F 3 "http://www.ti.com/lit/ds/symlink/tl071.pdf" H 9450 5750 50  0001 C CNN
	2    9450 5750
	1    0    0    -1  
$EndComp
Wire Wire Line
	9150 5850 9000 5850
Wire Wire Line
	9000 5850 9000 6100
Wire Wire Line
	9000 6100 9850 6100
Wire Wire Line
	9850 6100 9850 5750
Wire Wire Line
	9850 5750 9750 5750
$Comp
L power:GND #PWR021
U 1 1
P 8750 5950
F 0 "#PWR021" H 8750 5700 50  0001 C CNN
F 1 "GND" H 8755 5777 50  0000 C CNN
F 2 "" H 8750 5950 50  0001 C CNN
F 3 "" H 8750 5950 50  0001 C CNN
	1    8750 5950
	1    0    0    -1  
$EndComp
Wire Wire Line
	9150 5650 8750 5650
Wire Wire Line
	8750 5650 8750 5950
Text GLabel 10150 4300 2    50   Input ~ 0
OSC_V_IN
Wire Wire Line
	9750 4300 9900 4300
$Comp
L power:GND #PWR019
U 1 1
P 8650 4050
F 0 "#PWR019" H 8650 3800 50  0001 C CNN
F 1 "GND" H 8655 3877 50  0000 C CNN
F 2 "" H 8650 4050 50  0001 C CNN
F 3 "" H 8650 4050 50  0001 C CNN
	1    8650 4050
	1    0    0    -1  
$EndComp
Wire Wire Line
	8650 4050 8650 3850
Wire Wire Line
	8650 3850 9000 3850
Wire Wire Line
	9000 3850 9000 4200
Wire Wire Line
	9000 4200 9150 4200
$Comp
L Device:R R30
U 1 1
P 9700 4800
F 0 "R30" V 9800 4900 50  0000 L CNN
F 1 "10k" V 9800 4700 50  0000 L CNN
F 2 "Resistors_ThroughHole:R_Axial_DIN0207_L6.3mm_D2.5mm_P7.62mm_Horizontal" V 9630 4800 50  0001 C CNN
F 3 "~" H 9700 4800 50  0001 C CNN
	1    9700 4800
	0    1    1    0   
$EndComp
$Comp
L Device:R_POT_TRIM RV7
U 1 1
P 9250 4800
F 0 "RV7" V 9043 4800 50  0000 C CNN
F 1 "TRIM 20k  25T" V 9134 4800 50  0000 C CNN
F 2 "Potentiometers:Potentiometer_Trimmer_Bourns_3296W" H 9250 4800 50  0001 C CNN
F 3 "~" H 9250 4800 50  0001 C CNN
	1    9250 4800
	0    1    1    0   
$EndComp
Wire Wire Line
	9850 4800 9900 4800
Wire Wire Line
	9900 4800 9900 4300
Connection ~ 9900 4300
Wire Wire Line
	9900 4300 10150 4300
Wire Wire Line
	9150 4400 9000 4400
Wire Wire Line
	9000 4400 9000 4800
Wire Wire Line
	9000 4800 9100 4800
Wire Wire Line
	9400 4800 9550 4800
Wire Wire Line
	9250 4950 9250 5000
Wire Wire Line
	9250 5000 9000 5000
Wire Wire Line
	9000 5000 9000 4800
Connection ~ 9000 4800
Text GLabel 5650 5000 0    50   Input ~ 0
CURRENT
Text GLabel 8800 4400 0    50   Input ~ 0
CURRENT
Wire Wire Line
	5650 5000 5750 5000
Wire Wire Line
	5750 5000 5750 4850
Wire Wire Line
	8800 4400 9000 4400
Connection ~ 9000 4400
$Comp
L Diode:1N4148 D1
U 1 1
P 4800 4150
F 0 "D1" H 4950 3950 50  0000 L CNN
F 1 "1N4148" H 4750 4050 50  0000 L CNN
F 2 "Diodes_ThroughHole:D_DO-41_SOD81_P7.62mm_Horizontal" H 4800 3975 50  0001 C CNN
F 3 "https://assets.nexperia.com/documents/data-sheet/1N4148_1N4448.pdf" H 4800 4150 50  0001 C CNN
	1    4800 4150
	-1   0    0    1   
$EndComp
Wire Wire Line
	4650 4150 4500 4150
Wire Wire Line
	4500 4150 4500 4650
Connection ~ 4500 4650
Wire Wire Line
	4500 4650 4400 4650
$Comp
L Device:R R16
U 1 1
P 5300 4150
F 0 "R16" V 5400 4250 50  0000 L CNN
F 1 "4.7k" V 5400 4050 50  0000 L CNN
F 2 "Resistors_ThroughHole:R_Axial_DIN0207_L6.3mm_D2.5mm_P7.62mm_Horizontal" V 5230 4150 50  0001 C CNN
F 3 "~" H 5300 4150 50  0001 C CNN
	1    5300 4150
	0    1    1    0   
$EndComp
$Comp
L Device:R_POT_TRIM RV4
U 1 1
P 6050 4150
F 0 "RV4" V 5843 4150 50  0000 C CNN
F 1 "TRIM 100k 25T" V 5934 4150 50  0000 C CNN
F 2 "Potentiometers:Potentiometer_Trimmer_Bourns_3296W" H 6050 4150 50  0001 C CNN
F 3 "~" H 6050 4150 50  0001 C CNN
	1    6050 4150
	0    -1   -1   0   
$EndComp
Wire Wire Line
	4950 4150 5150 4150
Wire Wire Line
	5450 4150 5900 4150
Wire Wire Line
	6200 4150 6300 4150
Wire Wire Line
	7000 4150 7000 4050
Wire Wire Line
	7000 4050 7150 4050
Connection ~ 7150 4050
Wire Wire Line
	6050 4000 6050 3950
Wire Wire Line
	6050 3950 6300 3950
Wire Wire Line
	6300 3950 6300 4150
Connection ~ 6300 4150
Wire Wire Line
	6300 4150 7000 4150
$Comp
L Device:CP C4
U 1 1
P 2950 6050
F 0 "C4" H 2700 6100 50  0000 L CNN
F 1 "100uFx25V" H 2400 6000 50  0000 L CNN
F 2 "Capacitors_ThroughHole:CP_Radial_D8.0mm_P3.50mm" H 2988 5900 50  0001 C CNN
F 3 "~" H 2950 6050 50  0001 C CNN
	1    2950 6050
	1    0    0    -1  
$EndComp
$Comp
L Device:CP C5
U 1 1
P 2950 6550
F 0 "C5" H 3068 6596 50  0000 L CNN
F 1 "100uFx25V" H 2500 6450 50  0000 L CNN
F 2 "Capacitors_ThroughHole:CP_Radial_D8.0mm_P3.50mm" H 2988 6400 50  0001 C CNN
F 3 "~" H 2950 6550 50  0001 C CNN
	1    2950 6550
	1    0    0    -1  
$EndComp
Wire Wire Line
	2950 5900 2950 5800
Wire Wire Line
	3600 750  3600 950 
Connection ~ 3600 950 
Wire Wire Line
	2950 6700 2950 6800
Wire Wire Line
	3600 1750 3600 1550
Connection ~ 3600 1550
Wire Wire Line
	2950 6200 2950 6300
$Comp
L power:GND #PWR025
U 1 1
P 2600 6350
F 0 "#PWR025" H 2600 6100 50  0001 C CNN
F 1 "GND" H 2605 6177 50  0000 C CNN
F 2 "" H 2600 6350 50  0001 C CNN
F 3 "" H 2600 6350 50  0001 C CNN
	1    2600 6350
	1    0    0    -1  
$EndComp
Wire Wire Line
	2600 6350 2600 6300
Wire Wire Line
	2600 6300 2950 6300
Connection ~ 2950 6300
Wire Wire Line
	2950 6300 2950 6400
$Comp
L Device:C C6
U 1 1
P 2250 6050
F 0 "C6" H 2450 5850 50  0000 C CNN
F 1 "100nF" H 2400 5950 50  0000 C CNN
F 2 "Capacitors_ThroughHole:C_Disc_D7.5mm_W2.5mm_P5.00mm" H 2288 5900 50  0001 C CNN
F 3 "~" H 2250 6050 50  0001 C CNN
	1    2250 6050
	-1   0    0    1   
$EndComp
$Comp
L Device:C C7
U 1 1
P 2250 6550
F 0 "C7" H 2450 6350 50  0000 C CNN
F 1 "100nF" H 2400 6450 50  0000 C CNN
F 2 "Capacitors_ThroughHole:C_Disc_D7.5mm_W2.5mm_P5.00mm" H 2288 6400 50  0001 C CNN
F 3 "~" H 2250 6550 50  0001 C CNN
	1    2250 6550
	-1   0    0    1   
$EndComp
Wire Wire Line
	2250 6200 2250 6300
Wire Wire Line
	2600 6300 2250 6300
Connection ~ 2600 6300
Connection ~ 2250 6300
Wire Wire Line
	2250 6300 2250 6400
Wire Wire Line
	2250 5900 2250 5800
Wire Wire Line
	2250 5800 2600 5800
Wire Wire Line
	2250 6700 2250 6800
Wire Wire Line
	2250 6800 2600 6800
$Comp
L Connector:Conn_01x03_Female J5
U 1 1
P 1150 6250
F 0 "J5" H 1042 5925 50  0000 C CNN
F 1 "POWER" H 1042 6016 50  0000 C CNN
F 2 "Connectors_Molex:Molex_KK-6410-03_03x2.54mm_Straight" H 1150 6250 50  0001 C CNN
F 3 "~" H 1150 6250 50  0001 C CNN
	1    1150 6250
	-1   0    0    1   
$EndComp
$Comp
L power:GND #PWR028
U 1 1
P 1650 6450
F 0 "#PWR028" H 1650 6200 50  0001 C CNN
F 1 "GND" H 1655 6277 50  0000 C CNN
F 2 "" H 1650 6450 50  0001 C CNN
F 3 "" H 1650 6450 50  0001 C CNN
	1    1650 6450
	1    0    0    -1  
$EndComp
$Comp
L power:-12V #PWR026
U 1 1
P 1450 6450
F 0 "#PWR026" H 1450 6550 50  0001 C CNN
F 1 "-12V" H 1465 6623 50  0000 C CNN
F 2 "" H 1450 6450 50  0001 C CNN
F 3 "" H 1450 6450 50  0001 C CNN
	1    1450 6450
	-1   0    0    1   
$EndComp
$Comp
L power:+12V #PWR027
U 1 1
P 1650 6050
F 0 "#PWR027" H 1650 5900 50  0001 C CNN
F 1 "+12V" H 1665 6223 50  0000 C CNN
F 2 "" H 1650 6050 50  0001 C CNN
F 3 "" H 1650 6050 50  0001 C CNN
	1    1650 6050
	1    0    0    -1  
$EndComp
Wire Wire Line
	1350 6150 1650 6150
Wire Wire Line
	1650 6150 1650 6050
Wire Wire Line
	1350 6250 1650 6250
Wire Wire Line
	1650 6250 1650 6450
Wire Wire Line
	1350 6350 1450 6350
Wire Wire Line
	1450 6350 1450 6450
$Comp
L Device:C C8
U 1 1
P 3100 1050
F 0 "C8" H 3300 850 50  0000 C CNN
F 1 "100nF" H 3250 950 50  0000 C CNN
F 2 "Capacitors_ThroughHole:C_Disc_D7.5mm_W2.5mm_P5.00mm" H 3138 900 50  0001 C CNN
F 3 "~" H 3100 1050 50  0001 C CNN
	1    3100 1050
	-1   0    0    1   
$EndComp
$Comp
L Device:C C9
U 1 1
P 3100 1550
F 0 "C9" H 3300 1350 50  0000 C CNN
F 1 "100nF" H 3250 1450 50  0000 C CNN
F 2 "Capacitors_ThroughHole:C_Disc_D7.5mm_W2.5mm_P5.00mm" H 3138 1400 50  0001 C CNN
F 3 "~" H 3100 1550 50  0001 C CNN
	1    3100 1550
	-1   0    0    1   
$EndComp
Wire Wire Line
	3100 900  3100 750 
Wire Wire Line
	3100 750  3600 750 
Wire Wire Line
	3100 1700 3100 1750
Wire Wire Line
	3100 1750 3600 1750
Wire Wire Line
	3100 1400 3100 1250
$Comp
L power:GND #PWR029
U 1 1
P 2650 1350
F 0 "#PWR029" H 2650 1100 50  0001 C CNN
F 1 "GND" H 2655 1177 50  0000 C CNN
F 2 "" H 2650 1350 50  0001 C CNN
F 3 "" H 2650 1350 50  0001 C CNN
	1    2650 1350
	1    0    0    -1  
$EndComp
Wire Wire Line
	2650 1350 2650 1250
Wire Wire Line
	2650 1250 3100 1250
Connection ~ 3100 1250
Wire Wire Line
	3100 1250 3100 1200
$Comp
L power:+12V #PWR030
U 1 1
P 2600 5750
F 0 "#PWR030" H 2600 5600 50  0001 C CNN
F 1 "+12V" H 2615 5923 50  0000 C CNN
F 2 "" H 2600 5750 50  0001 C CNN
F 3 "" H 2600 5750 50  0001 C CNN
	1    2600 5750
	1    0    0    -1  
$EndComp
$Comp
L power:-12V #PWR031
U 1 1
P 2600 6950
F 0 "#PWR031" H 2600 7050 50  0001 C CNN
F 1 "-12V" H 2615 7123 50  0000 C CNN
F 2 "" H 2600 6950 50  0001 C CNN
F 3 "" H 2600 6950 50  0001 C CNN
	1    2600 6950
	-1   0    0    1   
$EndComp
Wire Wire Line
	2600 5750 2600 5800
Connection ~ 2600 5800
Wire Wire Line
	2600 5800 2950 5800
Wire Wire Line
	2600 6950 2600 6800
Connection ~ 2600 6800
Wire Wire Line
	2600 6800 2950 6800
Wire Wire Line
	1200 1850 1200 1950
Wire Wire Line
	1200 2250 1200 2400
Wire Wire Line
	1050 2100 650  2100
Wire Wire Line
	650  2100 650  3050
Wire Wire Line
	650  3050 2500 3050
Wire Wire Line
	1850 1850 1850 1950
Wire Wire Line
	1850 2400 1850 2250
Wire Wire Line
	1700 2100 1550 2100
Wire Wire Line
	1550 2100 1550 1100
Wire Wire Line
	1550 1100 2350 1100
Wire Wire Line
	2350 1100 2350 2750
$EndSCHEMATC
